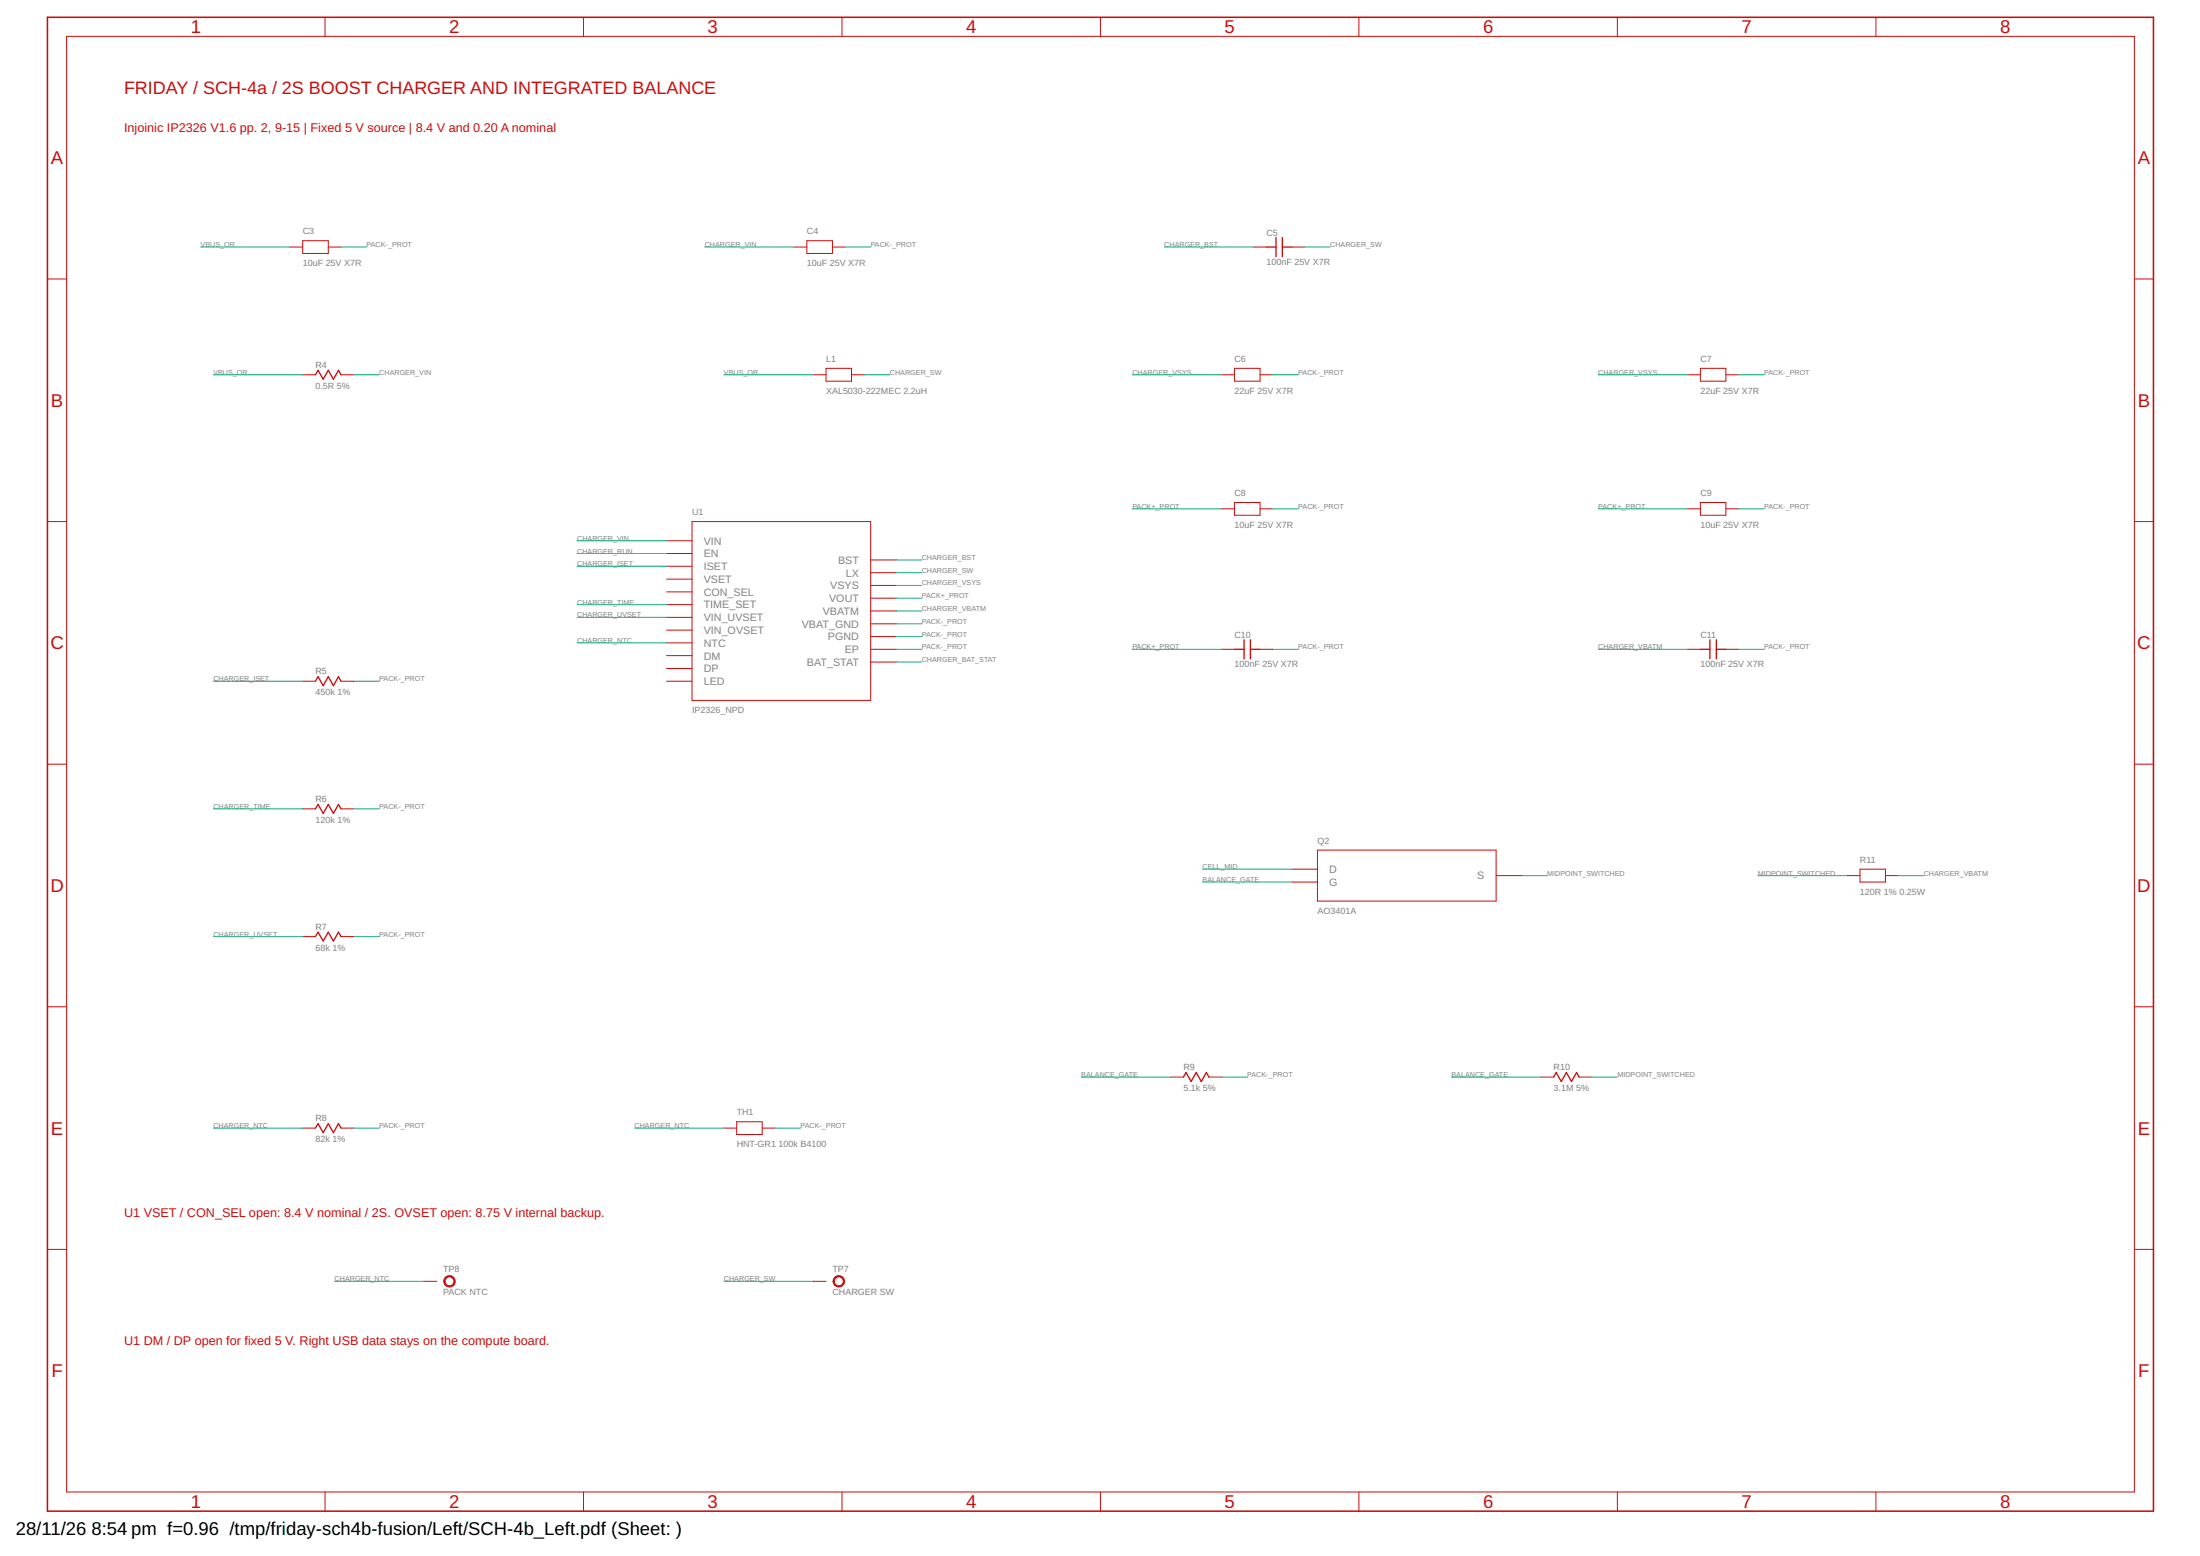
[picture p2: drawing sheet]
<svg xmlns="http://www.w3.org/2000/svg" width="420mm" height="297mm" viewBox="0 0 420 297" stroke-linecap="round" stroke-linejoin="round" font-family="sans-serif">
<path d="M9.1 3.3h402.2v285.2h-402.2z" fill="none" stroke="#c90d0c" stroke-width=".3"/>
<g fill="none" stroke="#c90d0c" stroke-width=".19">
<path d="M12.7 6.9h394.9v277.9h-394.9zM62.1 3.3v3.6M111.4 3.3v3.6M160.8 3.3v3.6M210.2 3.3v3.6M259.5 3.3v3.6M308.9 3.3v3.6M358.3 3.3v3.6M9.1 53.3h3.6M55.4 47.2h2.4M57.8 46h4.9v2.4h-4.9zM62.7 47.2h2.4"/>
<path d="M151.7 47.2h2.4M154.1 46h4.9v2.4h-4.9zM159 47.2h2.4M239.4 47.2h2.5M246.7 47.2h2.5M407.6 53.3h3.7M57.8 71.5h2.4M65.1 71.5h2.5M155.3 71.5h2.5M157.8 70.3h4.8v2.5h-4.8zM162.6 71.5h2.5M233.3 71.5h2.5"/>
<path d="M235.8 70.3h4.8v2.5h-4.8zM240.6 71.5h2.5M322.3 71.5h2.4M324.7 70.3h4.9v2.5h-4.9zM329.6 71.5h2.4M9.1 99.6h3.6M132.2 99.6h34.1v34.1h-34.1zM233.3 97.1h2.5M235.8 95.9h4.8v2.5h-4.8zM240.6 97.1h2.5M322.3 97.1h2.4M324.7 95.9h4.9v2.5h-4.9z"/>
<path d="M329.6 97.1h2.4M407.6 99.6h3.7M127.3 103.2h4.9M127.3 105.7h4.9M127.3 108.1h4.9M127.3 110.6h4.9M127.3 113h4.9M127.3 115.4h4.9M127.3 117.9h4.9M166.3 106.9h4.9M166.3 109.3h4.9M166.3 111.8h4.9"/>
<path d="M166.3 114.2h4.9M166.3 116.6h4.9M166.3 119.1h4.9M57.8 130h2.4M65.1 130h2.5M127.3 120.3h4.9M127.3 122.7h4.9M127.3 125.2h4.9M127.3 127.6h4.9M127.3 130h4.9M166.3 121.5h4.9M166.3 124h4.9"/>
<path d="M166.3 126.4h4.9M233.3 124h2.5M240.6 124h2.5M322.3 124h2.4M329.6 124h2.4M9.1 145.9h3.6M57.8 154.4h2.4M65.1 154.4h2.5M407.6 145.9h3.7M57.8 178.8h2.4M65.1 178.8h2.5M246.7 165.9h4.9"/>
<path d="M246.7 168.4h4.9M251.6 162.3h34.1v9.7h-34.1zM285.7 167.2h4.9M352.8 167.2h2.4M355.2 165.9h4.9v2.5h-4.9zM360.1 167.2h2.4M9.1 192.2h3.6M407.6 192.2h3.7M57.8 215.3h2.4M65.1 215.3h2.5M138.3 215.3h2.4M140.7 214.1h4.9v2.5h-4.9z"/>
<path d="M145.6 215.3h2.4M223.6 205.6h2.4M230.9 205.6h2.4M294.3 205.6h2.4M301.6 205.6h2.4M9.1 238.5h3.6M407.6 238.5h3.7M81 244.6h2.4M155.3 244.6h2.5M62.1 284.8v3.7M111.4 284.8v3.7M160.8 284.8v3.7"/>
<path d="M210.2 284.8v3.7M259.5 284.8v3.7M308.9 284.8v3.7M358.3 284.8v3.7"/>
</g>
<g fill="none" stroke="#c90d0c" stroke-width=".25">
<path d="M241.9 47.2h1.8M243.7 45.3v3.7M244.9 45.3v3.7M244.9 47.2h1.8M60.2 71.5l.5-.8 1 1.7 1-1.7 1 1.7 .9-1.7 .5 .8M60.2 130l.5-.8 1 1.7 1-1.7 1 1.7 .9-1.7 .5 .8M235.8 124h1.8M237.6 122.1v3.7M238.8 122.1v3.7M238.8 124h1.8M324.7 124h1.9M326.6 122.1v3.7"/>
<path d="M327.8 124h1.8M327.8 122.1v3.7M60.2 154.4l.5-.8 1 1.7 1-1.7 1 1.7 .9-1.7 .5 .8M60.2 178.8l.5-.9 1 1.7 1-1.7 1 1.7 .9-1.7 .5 .9M60.2 215.3l.5-.8 1 1.7 1-1.7 1 1.7 .9-1.7 .5 .8M226 205.6l.5-.9 1 1.8 1-1.8 .9 1.8 1-1.8 .5 .9M296.7 205.6l.5-.9 1 1.8 .9-1.8 1 1.8 1-1.8 .5 .9"/>
</g>
<g fill="#c90d0c" stroke="#c90d0c" stroke-width=".19">
<path d="M159.5 243.8a1.1 1.1 0 0 1 1.7 .3 1.1 1.1 0 0 1-.8 1.6 1.1 1.1 0 0 1-1.3-1.1h.2a.85 .85 0 0 1 1.2-.8 .85 .85 0 0 1 .3 1.4 .85 .85 0 0 1-1.4-.3l-.1-.3h-.2z" fill-rule="evenodd"/>
<path d="M85.1 243.8a1.09 1.09 0 0 1 1.7 .3 1.09 1.09 0 0 1-.7 1.6 1.09 1.09 0 0 1-1.3-1.1h.2a.85 .85 0 0 1 1.2-.8 .85 .85 0 0 1 .2 1.4 .85 .85 0 0 1-1.4-.3v-.3h-.2z" fill-rule="evenodd"/>
</g>
<g fill="none" stroke="#0dab76" stroke-width=".19">
<path d="M38.3 47.2h17.1M65.1 47.2h4.9M134.6 47.2h17.1M161.4 47.2h4.9M222.4 47.2h17M249.2 47.2h4.8M40.7 71.5h17.1M67.6 71.5h4.8M138.3 71.5h17M165.1 71.5h4.8M216.3 71.5h17M243.1 71.5h4.8"/>
<path d="M305.2 71.5h17.1M332 71.5h4.9M216.3 97.1h17M243.1 97.1h4.8M305.2 97.1h17.1M332 97.1h4.9M110.2 103.2h17.1M110.2 105.7h17.1M110.2 108.1h17.1M110.2 115.4h17.1M110.2 117.9h17.1M171.2 106.9h4.8"/>
<path d="M171.2 109.3h4.8M171.2 111.8h4.8M171.2 114.2h4.8M171.2 116.6h4.8M171.2 119.1h4.8M40.7 130h17.1M67.6 130h4.8M110.2 122.7h17.1M171.2 124h4.8M171.2 121.5h4.8M171.2 126.4h4.8M216.3 124h17"/>
<path d="M243.1 124h4.8M305.2 124h17.1M332 124h4.9M40.7 154.4h17.1M67.6 154.4h4.8M40.7 178.8h17.1M67.6 178.8h4.8M229.7 165.9h17M229.7 168.4h17M290.6 167.2h4.9M335.7 167.2h17.1M362.5 167.2h4.9"/>
<path d="M40.7 215.3h17.1M67.6 215.3h4.8M121.2 215.3h17.1M148 215.3h4.9M206.5 205.6h17.1M233.3 205.6h4.9M277.2 205.6h17.1M304 205.6h4.9M63.9 244.6h17.1M138.3 244.6h17"/>
</g>
<g font-size="3.5" fill="#c90d0c">
<text x="36.4" y="6.4">1</text>
<text x="85.8" y="6.4">2</text>
<text x="135.1" y="6.4">3</text>
<text x="184.5" y="6.4">4</text>
<text x="233.9" y="6.4">5</text>
<text x="283.2" y="6.4">6</text>
<text x="332.6" y="6.4">7</text>
<text x="382" y="6.4">8</text>
<text x="9.7" y="31.4">A</text>
<text x="408.3" y="31.4">A</text>
<text x="9.7" y="77.7">B</text>
<text x="408.3" y="77.7">B</text>
<text x="9.6" y="124">C</text>
<text x="408.2" y="124">C</text>
<text x="9.6" y="170.3">D</text>
<text x="408.2" y="170.3">D</text>
<text x="9.7" y="216.6">E</text>
<text x="408.3" y="216.6">E</text>
<text x="9.8" y="262.9">F</text>
<text x="408.4" y="262.9">F</text>
<text x="36.4" y="287.9">1</text>
<text x="85.8" y="287.9">2</text>
<text x="135.1" y="287.9">3</text>
<text x="184.5" y="287.9">4</text>
<text x="233.9" y="287.9">5</text>
<text x="283.2" y="287.9">6</text>
<text x="332.6" y="287.9">7</text>
<text x="382" y="287.9">8</text>
</g>
<g font-size="3.5">
<text x="3" y="293">28/11/26</text>
<text x="17.5" y="293">8:54 pm f=0.96 /tmp/friday-sch4b-fusion/Left/SCH-4b_Left.pdf (Sheet: )</text>
</g>
<text font-size="3.4" fill="#c90d0c" x="23.7" y="17.9">FRIDAY / SCH-4a / 2S BOOST CHARGER AND INTEGRATED BALANCE</text>
<g font-size="2.4" fill="#c90d0c">
<text x="23.7" y="25.2">Injoinic IP2326 V1.6 pp. 2, 9-15 | Fixed 5 V source | 8.4 V and 0.20 A nominal</text>
<text x="23.7" y="232.4">U1 VSET / CON_SEL open: 8.4 V nominal / 2S. OVSET open: 8.75 V internal backup.</text>
<text x="23.7" y="256.8">U1 DM / DP open for fixed 5 V. Right USB data stays on the compute board.</text>
</g>
<g font-size="2.1" fill="#808080">
<text x="134.4" y="104">VIN</text>
<text x="134.4" y="106.4">EN</text>
<text x="160" y="107.6">BST</text>
<text x="134.4" y="108.8">ISET</text>
<text x="134.4" y="111.3">VSET</text>
<text x="134.4" y="113.7">CON_SEL</text>
<text x="158.6" y="112.5">VSYS</text>
<text x="161.5" y="110.1">LX</text>
<text x="134.4" y="116.1">TIME_SET</text>
<text x="134.4" y="118.6">VIN_UVSET</text>
<text x="153.1" y="119.8">VBAT_GND</text>
<text x="157.1" y="117.4">VBATM</text>
<text x="158.4" y="114.9">VOUT</text>
<text x="134.4" y="121">VIN_OVSET</text>
<text x="134.4" y="123.5">NTC</text>
<text x="134.4" y="125.9">DM</text>
<text x="158.1" y="122.2">PGND</text>
<text x="161.3" y="124.7">EP</text>
<text x="134.4" y="128.3">DP</text>
<text x="134.4" y="130.8">LED</text>
<text x="154.1" y="127.1">BAT_STAT</text>
<text x="253.9" y="166.7">D</text>
<text x="282.1" y="167.9">S</text>
<text x="253.9" y="169.1">G</text>
</g>
<g font-size="1.7" fill="#808080">
<text x="57.8" y="44.7">C3</text>
<text x="154.1" y="44.7">C4</text>
<text x="241.9" y="45.1">C5</text>
<text x="57.8" y="50.8">10uF 25V X7R</text>
<text x="154.1" y="50.8">10uF 25V X7R</text>
<text x="241.9" y="50.6">100nF 25V X7R</text>
<text x="60.3" y="70.2">R4</text>
<text x="157.8" y="69.1">L1</text>
<text x="235.8" y="69.1">C6</text>
<text x="324.7" y="69.1">C7</text>
<text x="60.3" y="74.2">0.5R 5%</text>
<text x="157.8" y="75.2">XAL5030-222MEC 2.2uH</text>
<text x="235.8" y="75.2">22uF 25V X7R</text>
<text x="324.7" y="75.2">22uF 25V X7R</text>
<text x="235.8" y="94.7">C8</text>
<text x="324.7" y="94.7">C9</text>
<text x="132.2" y="98.4">U1</text>
<text x="235.8" y="100.8">10uF 25V X7R</text>
<text x="324.7" y="100.8">10uF 25V X7R</text>
<text x="235.8" y="121.8">C10</text>
<text x="324.7" y="121.8">C11</text>
<text x="60.3" y="128.7">R5</text>
<text x="235.8" y="127.4">100nF 25V X7R</text>
<text x="324.7" y="127.4">100nF 25V X7R</text>
<text x="60.3" y="132.7">450k 1%</text>
<text x="132.2" y="136.1">IP2326_NPD</text>
<text x="60.3" y="153.1">R6</text>
<text x="60.3" y="157.1">120k 1%</text>
<text x="251.6" y="161.1">Q2</text>
<text x="355.2" y="164.7">R11</text>
<text x="355.2" y="170.8">120R 1% 0.25W</text>
<text x="60.3" y="177.4">R7</text>
<text x="251.6" y="174.5">AO3401A</text>
<text x="60.3" y="181.5">68k 1%</text>
<text x="226" y="208.3">5.1k 5%</text>
<text x="226" y="204.3">R9</text>
<text x="296.7" y="208.3">3.1M 5%</text>
<text x="296.7" y="204.3">R10</text>
<text x="60.3" y="214">R8</text>
<text x="140.7" y="212.9">TH1</text>
<text x="60.3" y="218">82k 1%</text>
<text x="140.7" y="219">HNT-GR1</text>
<text x="148.7" y="219">100k B4100</text>
<text x="84.6" y="242.9">TP8</text>
<text x="159" y="242.9">TP7</text>
<text x="84.6" y="247.3">PACK NTC</text>
<text x="159" y="247.3">CHARGER SW</text>
</g>
<g font-size="1.4" fill="#808080">
<text x="38.3" y="47.2">VBUS_OR</text>
<text x="70" y="47.2">PACK-_PROT</text>
<text x="134.6" y="47.2">CHARGER_VIN</text>
<text x="166.3" y="47.2">PACK-_PROT</text>
<text x="222.4" y="47.2">CHARGER_BST</text>
<text x="254" y="47.2">CHARGER_SW</text>
<text x="40.7" y="71.5">VBUS_OR</text>
<text x="72.4" y="71.5">CHARGER_VIN</text>
<text x="138.3" y="71.5">VBUS_OR</text>
<text x="169.9" y="71.5">CHARGER_SW</text>
<text x="216.3" y="71.5">CHARGER_VSYS</text>
<text x="248" y="71.5">PACK-_PROT</text>
<text x="305.2" y="71.5">CHARGER_VSYS</text>
<text x="336.9" y="71.5">PACK-_PROT</text>
<text x="216.3" y="97.1">PACK+_PROT</text>
<text x="248" y="97.1">PACK-_PROT</text>
<text x="305.2" y="97.1">PACK+_PROT</text>
<text x="336.9" y="97.1">PACK-_PROT</text>
<text x="110.2" y="103.2">CHARGER_VIN</text>
<text x="110.2" y="105.7">CHARGER_RUN</text>
<text x="176" y="106.9">CHARGER_BST</text>
<text x="110.2" y="108.1">CHARGER_ISET</text>
<text x="176" y="109.3">CHARGER_SW</text>
<text x="176" y="111.8">CHARGER_VSYS</text>
<text x="110.2" y="115.4">CHARGER_TIME</text>
<text x="110.2" y="117.9">CHARGER_UVSET</text>
<text x="176" y="114.2">PACK+_PROT</text>
<text x="176" y="116.6">CHARGER_VBATM</text>
<text x="176" y="119.1">PACK-_PROT</text>
<text x="110.2" y="122.7">CHARGER_NTC</text>
<text x="176" y="121.5">PACK-_PROT</text>
<text x="176" y="123.9">PACK-_PROT</text>
<text x="216.3" y="123.9">PACK+_PROT</text>
<text x="248" y="123.9">PACK-_PROT</text>
<text x="305.2" y="123.9">CHARGER_VBATM</text>
<text x="336.9" y="123.9">PACK-_PROT</text>
<text x="40.7" y="130">CHARGER_ISET</text>
<text x="72.4" y="130">PACK-_PROT</text>
<text x="176" y="126.4">CHARGER_BAT_STAT</text>
<text x="40.7" y="154.4">CHARGER_TIME</text>
<text x="72.4" y="154.4">PACK-_PROT</text>
<text x="229.7" y="165.9">CELL_MID</text>
<text x="295.5" y="167.2">MIDPOINT_SWITCHED</text>
<text x="335.7" y="167.2">MIDPOINT_SWITCHED</text>
<text x="367.4" y="167.2">CHARGER_VBATM</text>
<text x="229.7" y="168.4">BALANCE_GATE</text>
<text x="40.7" y="178.8">CHARGER_UVSET</text>
<text x="72.4" y="178.8">PACK-_PROT</text>
<text x="206.5" y="205.6">BALANCE_GATE</text>
<text x="238.2" y="205.6">PACK-_PROT</text>
<text x="277.2" y="205.6">BALANCE_GATE</text>
<text x="308.9" y="205.6">MIDPOINT_SWITCHED</text>
<text x="40.7" y="215.4">CHARGER_NTC</text>
<text x="72.4" y="215.4">PACK-_PROT</text>
<text x="121.2" y="215.4">CHARGER_NTC</text>
<text x="152.9" y="215.4">PACK-_PROT</text>
<text x="63.9" y="244.6">CHARGER_NTC</text>
<text x="138.3" y="244.6">CHARGER_SW</text>
</g>
</svg>
